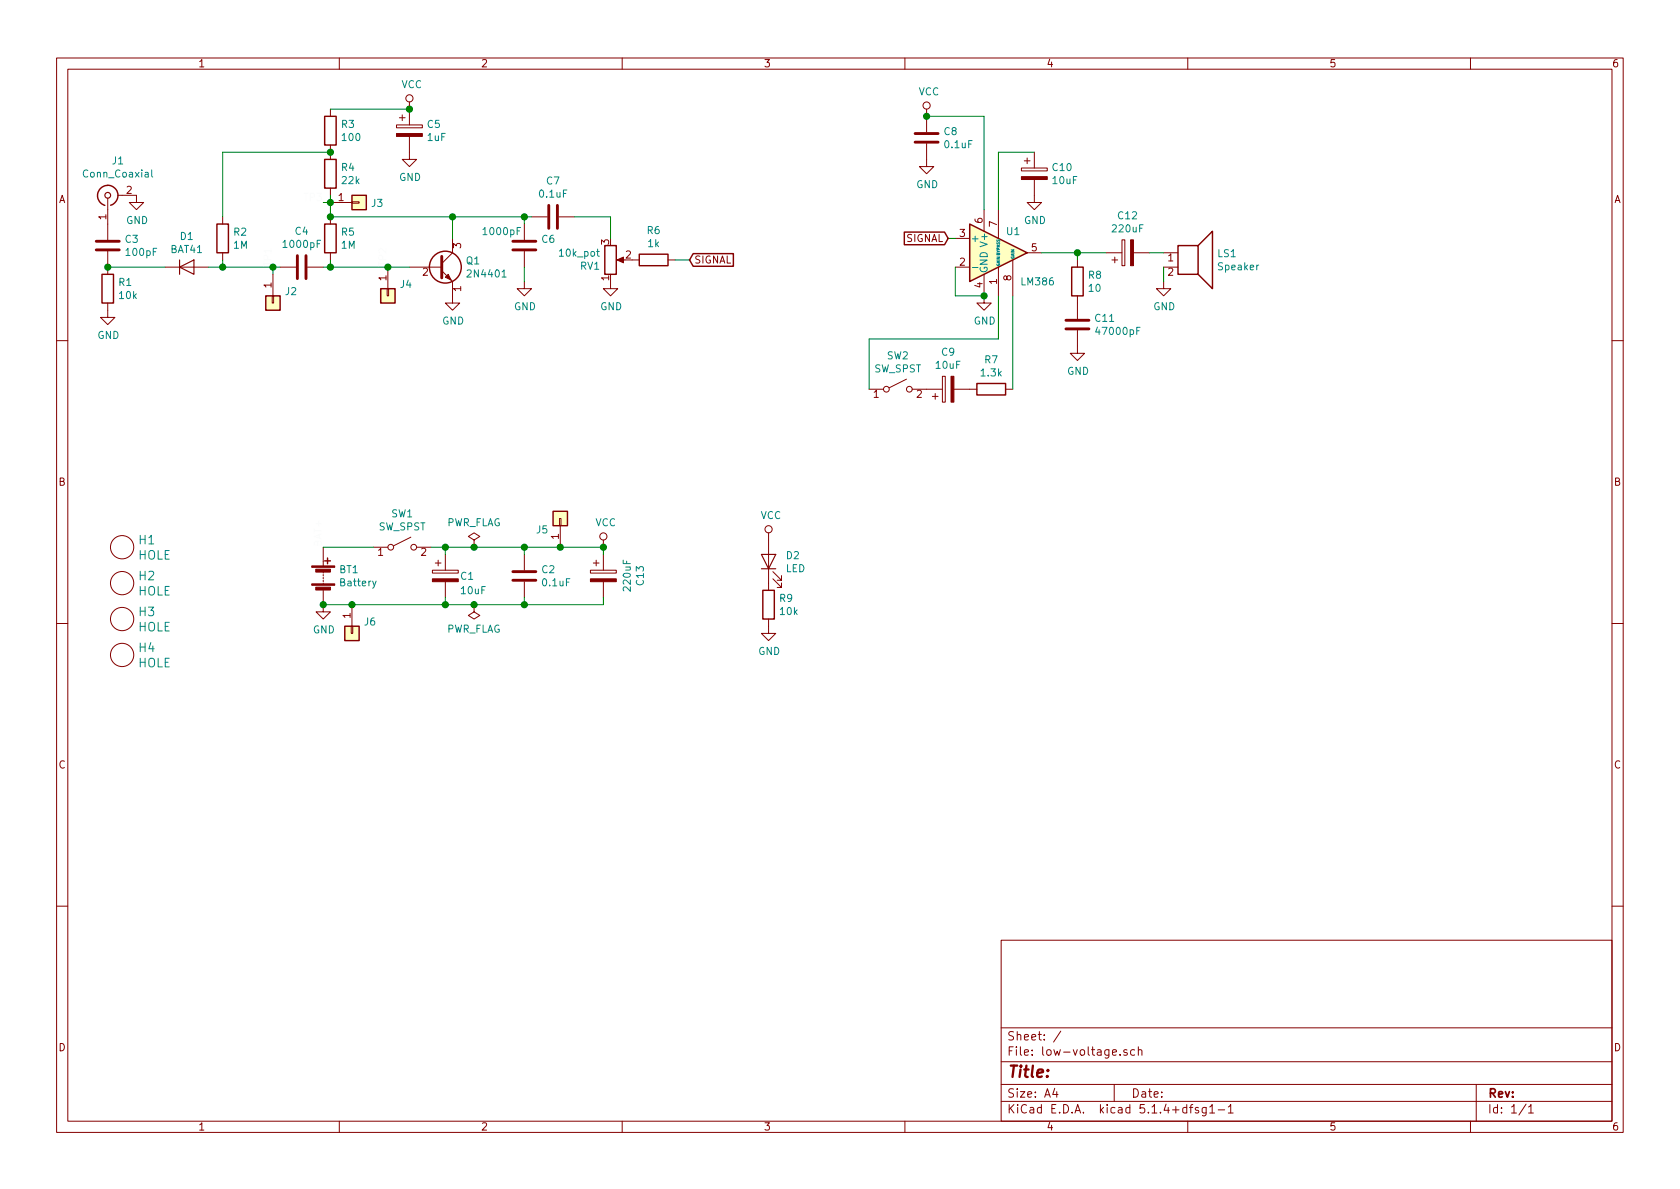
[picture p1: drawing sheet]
EESchema Schematic File Version 4
LIBS:low-voltage-cache
EELAYER 30 0
EELAYER END
$Descr A4 11693 8268
encoding utf-8
Sheet 1 1
Title ""
Date ""
Rev ""
Comp ""
Comment1 ""
Comment2 ""
Comment3 ""
Comment4 ""
$EndDescr
$Comp
L Device:CP C1
U 1 1
P 3100 4000
F 0 "C1" H 3200 4000 50  0000 L CNN
F 1 "10uF" H 3200 3900 50  0000 L CNN
F 2 "Capacitor_THT:CP_Radial_D5.0mm_P2.00mm" H 3138 3850 50  0001 C CNN
F 3 "~" H 3100 4000 50  0001 C CNN
	1    3100 4000
	1    0    0    -1  
$EndComp
$Comp
L power:GND #PWR01
U 1 1
P 2250 4200
F 0 "#PWR01" H 2250 3950 50  0001 C CNN
F 1 "GND" H 2255 4027 50  0000 C CNN
F 2 "" H 2250 4200 50  0001 C CNN
F 3 "" H 2250 4200 50  0001 C CNN
	1    2250 4200
	1    0    0    -1  
$EndComp
$Comp
L Homebrew:HOLE H1
U 1 1
P 850 3800
F 0 "H1" H 959 3853 60  0000 L CNN
F 1 "HOLE" H 959 3747 60  0000 L CNN
F 2 "homebrew:HOLE_5MM_#8" H 850 3800 60  0001 C CNN
F 3 "" H 850 3800 60  0001 C CNN
	1    850  3800
	1    0    0    -1  
$EndComp
$Comp
L Homebrew:HOLE H2
U 1 1
P 850 4050
F 0 "H2" H 959 4103 60  0000 L CNN
F 1 "HOLE" H 959 3997 60  0000 L CNN
F 2 "homebrew:HOLE_5MM_#8" H 850 4050 60  0001 C CNN
F 3 "" H 850 4050 60  0001 C CNN
	1    850  4050
	1    0    0    -1  
$EndComp
$Comp
L Homebrew:HOLE H3
U 1 1
P 850 4300
F 0 "H3" H 959 4353 60  0000 L CNN
F 1 "HOLE" H 959 4247 60  0000 L CNN
F 2 "homebrew:HOLE_5MM_#8" H 850 4300 60  0001 C CNN
F 3 "" H 850 4300 60  0001 C CNN
	1    850  4300
	1    0    0    -1  
$EndComp
$Comp
L Homebrew:HOLE H4
U 1 1
P 850 4550
F 0 "H4" H 959 4603 60  0000 L CNN
F 1 "HOLE" H 959 4497 60  0000 L CNN
F 2 "homebrew:HOLE_5MM_#8" H 850 4550 60  0001 C CNN
F 3 "" H 850 4550 60  0001 C CNN
	1    850  4550
	1    0    0    -1  
$EndComp
$Comp
L Device:CP C?
U 1 1
P 2850 900
AR Path="/5E7D3582/5E89ABB2" Ref="C?"  Part="1" 
AR Path="/5E89ABB2" Ref="C5"  Part="1" 
F 0 "C5" H 2968 946 50  0000 L CNN
F 1 "1uF" H 2968 855 50  0000 L CNN
F 2 "Capacitor_THT:CP_Radial_D5.0mm_P2.00mm" H 2888 750 50  0001 C CNN
F 3 "~" H 2850 900 50  0001 C CNN
	1    2850 900 
	1    0    0    -1  
$EndComp
$Comp
L Device:R R?
U 1 1
P 4550 1800
AR Path="/5E7D3582/5E89ABEC" Ref="R?"  Part="1" 
AR Path="/5E89ABEC" Ref="R6"  Part="1" 
F 0 "R6" V 4343 1800 50  0000 C CNN
F 1 "1k" V 4434 1800 50  0000 C CNN
F 2 "Resistor_THT:R_Axial_DIN0207_L6.3mm_D2.5mm_P10.16mm_Horizontal" V 4480 1800 50  0001 C CNN
F 3 "~" H 4550 1800 50  0001 C CNN
	1    4550 1800
	0    1    1    0   
$EndComp
$Comp
L Device:C C?
U 1 1
P 3650 1700
AR Path="/5E7D3582/5E89ABF2" Ref="C?"  Part="1" 
AR Path="/5E89ABF2" Ref="C6"  Part="1" 
F 0 "C6" H 3765 1746 50  0000 L CNN
F 1 "1000pF" H 3350 1800 50  0000 L CNN
F 2 "Capacitor_THT:C_Disc_D5.0mm_W2.5mm_P5.00mm" H 3688 1550 50  0001 C CNN
F 3 "~" H 3650 1700 50  0001 C CNN
	1    3650 1700
	1    0    0    -1  
$EndComp
Wire Wire Line
	3650 1550 3650 1500
Wire Wire Line
	3650 1950 3650 1850
$Comp
L power:GND #PWR?
U 1 1
P 4250 1950
AR Path="/5E7D3582/5E89ABFA" Ref="#PWR?"  Part="1" 
AR Path="/5E89ABFA" Ref="#PWR09"  Part="1" 
F 0 "#PWR09" H 4250 1700 50  0001 C CNN
F 1 "GND" H 4255 1777 50  0000 C CNN
F 2 "" H 4250 1950 50  0001 C CNN
F 3 "" H 4250 1950 50  0001 C CNN
	1    4250 1950
	1    0    0    -1  
$EndComp
Wire Wire Line
	4250 1500 4000 1500
Wire Wire Line
	4250 1650 4250 1500
$Comp
L Device:R_POT RV?
U 1 1
P 4250 1800
AR Path="/5E7D3582/5E89AC02" Ref="RV?"  Part="1" 
AR Path="/5E89AC02" Ref="RV1"  Part="1" 
F 0 "RV1" H 4181 1846 50  0000 R CNN
F 1 "10k_pot" H 4181 1755 50  0000 R CNN
F 2 "Potentiometer_THT:Potentiometer_Bourns_PTV09A-2_Single_Horizontal" H 4250 1800 50  0001 C CNN
F 3 "~" H 4250 1800 50  0001 C CNN
	1    4250 1800
	1    0    0    1   
$EndComp
Connection ~ 3650 1500
Wire Wire Line
	3700 1500 3650 1500
$Comp
L Device:C C?
U 1 1
P 3850 1500
AR Path="/5E7D3582/5E89AC0A" Ref="C?"  Part="1" 
AR Path="/5E89AC0A" Ref="C7"  Part="1" 
F 0 "C7" V 3598 1500 50  0000 C CNN
F 1 "0.1uF" V 3689 1500 50  0000 C CNN
F 2 "Capacitor_THT:C_Disc_D5.1mm_W3.2mm_P5.00mm" H 3888 1350 50  0001 C CNN
F 3 "~" H 3850 1500 50  0001 C CNN
	1    3850 1500
	0    1    1    0   
$EndComp
$Comp
L power:GND #PWR?
U 1 1
P 3650 1950
AR Path="/5E7D3582/5E89AC10" Ref="#PWR?"  Part="1" 
AR Path="/5E89AC10" Ref="#PWR08"  Part="1" 
F 0 "#PWR08" H 3650 1700 50  0001 C CNN
F 1 "GND" H 3655 1777 50  0000 C CNN
F 2 "" H 3650 1950 50  0001 C CNN
F 3 "" H 3650 1950 50  0001 C CNN
	1    3650 1950
	1    0    0    -1  
$EndComp
Wire Wire Line
	3650 1500 3150 1500
Wire Wire Line
	3150 1500 2300 1500
Connection ~ 3150 1500
Wire Wire Line
	3150 1650 3150 1500
Wire Wire Line
	2850 1850 2700 1850
$Comp
L audio-rf-rescue:2N4401-homebrew-all-band-receiver-rescue Q?
U 1 1
P 3050 1850
AR Path="/5E7D3582/5E89AC1B" Ref="Q?"  Part="1" 
AR Path="/5E89AC1B" Ref="Q1"  Part="1" 
F 0 "Q1" H 3240 1896 50  0000 L CNN
F 1 "2N4401" H 3240 1805 50  0000 L CNN
F 2 "Package_TO_SOT_THT:TO-92_Inline_Wide" H 3250 1775 50  0001 L CIN
F 3 "http://www.onsemi.com/pub_link/Collateral/2N2219-D.PDF" H 3050 1850 50  0001 L CNN
	1    3050 1850
	1    0    0    -1  
$EndComp
Wire Wire Line
	2300 750  2850 750 
$Comp
L power:GND #PWR?
U 1 1
P 2850 1050
AR Path="/5E7D3582/5E89AC22" Ref="#PWR?"  Part="1" 
AR Path="/5E89AC22" Ref="#PWR06"  Part="1" 
F 0 "#PWR06" H 2850 800 50  0001 C CNN
F 1 "GND" H 2855 877 50  0000 C CNN
F 2 "" H 2850 1050 50  0001 C CNN
F 3 "" H 2850 1050 50  0001 C CNN
	1    2850 1050
	1    0    0    -1  
$EndComp
$Comp
L Device:R R?
U 1 1
P 2300 900
AR Path="/5E7D3582/5E89AC28" Ref="R?"  Part="1" 
AR Path="/5E89AC28" Ref="R3"  Part="1" 
F 0 "R3" H 2370 946 50  0000 L CNN
F 1 "100" H 2370 855 50  0000 L CNN
F 2 "Resistor_THT:R_Axial_DIN0207_L6.3mm_D2.5mm_P10.16mm_Horizontal" V 2230 900 50  0001 C CNN
F 3 "~" H 2300 900 50  0001 C CNN
	1    2300 900 
	1    0    0    -1  
$EndComp
$Comp
L Connector_Generic:Conn_01x01 J?
U 1 1
P 2700 2050
AR Path="/5E7D3582/5E89AC2E" Ref="J?"  Part="1" 
AR Path="/5E89AC2E" Ref="J4"  Part="1" 
F 0 "J4" V 2618 2130 50  0000 L CNN
F 1 "Conn_01x01" V 2663 2130 50  0001 L CNN
F 2 "Connector_PinHeader_2.54mm:PinHeader_1x01_P2.54mm_Vertical" H 2700 2050 50  0001 C CNN
F 3 "~" H 2700 2050 50  0001 C CNN
	1    2700 2050
	0    1    1    0   
$EndComp
$Comp
L Connector_Generic:Conn_01x01 J?
U 1 1
P 2500 1400
AR Path="/5E7D3582/5E89AC34" Ref="J?"  Part="1" 
AR Path="/5E89AC34" Ref="J3"  Part="1" 
F 0 "J3" H 2580 1396 50  0000 L CNN
F 1 "Conn_01x01" V 2463 1480 50  0001 L CNN
F 2 "Connector_PinHeader_2.54mm:PinHeader_1x01_P2.54mm_Vertical" H 2500 1400 50  0001 C CNN
F 3 "~" H 2500 1400 50  0001 C CNN
	1    2500 1400
	1    0    0    -1  
$EndComp
Wire Wire Line
	1900 1850 1950 1850
Wire Wire Line
	1900 1900 1900 1850
$Comp
L Connector_Generic:Conn_01x01 J?
U 1 1
P 1900 2100
AR Path="/5E7D3582/5E89AC3C" Ref="J?"  Part="1" 
AR Path="/5E89AC3C" Ref="J2"  Part="1" 
F 0 "J2" V 1818 2180 50  0000 L CNN
F 1 "Conn_01x01" V 1863 2180 50  0001 L CNN
F 2 "Connector_PinHeader_2.54mm:PinHeader_1x01_P2.54mm_Vertical" H 1900 2100 50  0001 C CNN
F 3 "~" H 1900 2100 50  0001 C CNN
	1    1900 2100
	0    1    1    0   
$EndComp
Connection ~ 2700 1850
Wire Wire Line
	2700 1850 2300 1850
Wire Wire Line
	1550 1050 2300 1050
Wire Wire Line
	1550 1500 1550 1050
Wire Wire Line
	2300 1400 2300 1350
Connection ~ 2300 1400
Wire Wire Line
	2250 1400 2300 1400
Wire Wire Line
	2300 1500 2300 1400
Connection ~ 2300 1050
$Comp
L Device:R R?
U 1 1
P 2300 1200
AR Path="/5E7D3582/5E89AC4B" Ref="R?"  Part="1" 
AR Path="/5E89AC4B" Ref="R4"  Part="1" 
F 0 "R4" H 2370 1246 50  0000 L CNN
F 1 "22k" H 2370 1155 50  0000 L CNN
F 2 "Resistor_THT:R_Axial_DIN0207_L6.3mm_D2.5mm_P10.16mm_Horizontal" V 2230 1200 50  0001 C CNN
F 3 "~" H 2300 1200 50  0001 C CNN
	1    2300 1200
	1    0    0    -1  
$EndComp
Wire Wire Line
	2300 1850 2300 1800
Connection ~ 2300 1850
Wire Wire Line
	2250 1850 2300 1850
Connection ~ 2300 1500
$Comp
L Device:R R?
U 1 1
P 2300 1650
AR Path="/5E7D3582/5E89AC55" Ref="R?"  Part="1" 
AR Path="/5E89AC55" Ref="R5"  Part="1" 
F 0 "R5" H 2370 1696 50  0000 L CNN
F 1 "1M" H 2370 1605 50  0000 L CNN
F 2 "Resistor_THT:R_Axial_DIN0207_L6.3mm_D2.5mm_P10.16mm_Horizontal" V 2230 1650 50  0001 C CNN
F 3 "~" H 2300 1650 50  0001 C CNN
	1    2300 1650
	1    0    0    -1  
$EndComp
Connection ~ 1900 1850
Wire Wire Line
	1550 1850 1900 1850
Wire Wire Line
	1550 1800 1550 1850
Connection ~ 1550 1850
Wire Wire Line
	1450 1850 1550 1850
$Comp
L Device:C C?
U 1 1
P 2100 1850
AR Path="/5E7D3582/5E89AC60" Ref="C?"  Part="1" 
AR Path="/5E89AC60" Ref="C4"  Part="1" 
F 0 "C4" V 1848 1850 50  0000 C CNN
F 1 "1000pF" V 1939 1850 50  0000 C CNN
F 2 "Capacitor_THT:C_Disc_D5.0mm_W2.5mm_P5.00mm" H 2138 1700 50  0001 C CNN
F 3 "~" H 2100 1850 50  0001 C CNN
	1    2100 1850
	0    1    1    0   
$EndComp
$Comp
L Device:R R?
U 1 1
P 1550 1650
AR Path="/5E7D3582/5E89AC66" Ref="R?"  Part="1" 
AR Path="/5E89AC66" Ref="R2"  Part="1" 
F 0 "R2" H 1620 1696 50  0000 L CNN
F 1 "1M" H 1620 1605 50  0000 L CNN
F 2 "Resistor_THT:R_Axial_DIN0207_L6.3mm_D2.5mm_P10.16mm_Horizontal" V 1480 1650 50  0001 C CNN
F 3 "~" H 1550 1650 50  0001 C CNN
	1    1550 1650
	1    0    0    -1  
$EndComp
Wire Wire Line
	750  1850 1150 1850
$Comp
L Device:C C?
U 1 1
P 750 1700
AR Path="/5E7D3582/5E89AC6D" Ref="C?"  Part="1" 
AR Path="/5E89AC6D" Ref="C3"  Part="1" 
F 0 "C3" H 865 1746 50  0000 L CNN
F 1 "100pF" H 865 1655 50  0000 L CNN
F 2 "Capacitor_THT:C_Disc_D5.0mm_W2.5mm_P5.00mm" H 788 1550 50  0001 C CNN
F 3 "~" H 750 1700 50  0001 C CNN
	1    750  1700
	1    0    0    -1  
$EndComp
$Comp
L Device:D D?
U 1 1
P 1300 1850
AR Path="/5E7D3582/5E89AC73" Ref="D?"  Part="1" 
AR Path="/5E89AC73" Ref="D1"  Part="1" 
F 0 "D1" H 1300 2066 50  0000 C CNN
F 1 "BAT41" H 1300 1975 50  0000 C CNN
F 2 "Diode_THT:D_DO-35_SOD27_P7.62mm_Horizontal" H 1300 1850 50  0001 C CNN
F 3 "~" H 1300 1850 50  0001 C CNN
	1    1300 1850
	1    0    0    -1  
$EndComp
$Comp
L power:GND #PWR?
U 1 1
P 750 2150
AR Path="/5E7D3582/5E89AC79" Ref="#PWR?"  Part="1" 
AR Path="/5E89AC79" Ref="#PWR03"  Part="1" 
F 0 "#PWR03" H 750 1900 50  0001 C CNN
F 1 "GND" H 755 1977 50  0000 C CNN
F 2 "" H 750 2150 50  0001 C CNN
F 3 "" H 750 2150 50  0001 C CNN
	1    750  2150
	1    0    0    -1  
$EndComp
Connection ~ 750  1850
$Comp
L Device:R R?
U 1 1
P 750 2000
AR Path="/5E7D3582/5E89AC80" Ref="R?"  Part="1" 
AR Path="/5E89AC80" Ref="R1"  Part="1" 
F 0 "R1" H 820 2046 50  0000 L CNN
F 1 "10k" H 820 1955 50  0000 L CNN
F 2 "Resistor_THT:R_Axial_DIN0207_L6.3mm_D2.5mm_P10.16mm_Horizontal" V 680 2000 50  0001 C CNN
F 3 "~" H 750 2000 50  0001 C CNN
	1    750  2000
	1    0    0    -1  
$EndComp
Text Label 2250 1400 2    50   ~ 0
TP3
Text Label 2700 1850 1    50   ~ 0
TP2
Text Label 1900 1850 1    50   ~ 0
TP1
$Comp
L power:GND #PWR?
U 1 1
P 3150 2050
AR Path="/5E7D3582/5E89AC8B" Ref="#PWR?"  Part="1" 
AR Path="/5E89AC8B" Ref="#PWR07"  Part="1" 
F 0 "#PWR07" H 3150 1800 50  0001 C CNN
F 1 "GND" H 3155 1877 50  0000 C CNN
F 2 "" H 3150 2050 50  0001 C CNN
F 3 "" H 3150 2050 50  0001 C CNN
	1    3150 2050
	1    0    0    -1  
$EndComp
$Comp
L Connector:Conn_Coaxial J?
U 1 1
P 750 1350
AR Path="/5E7D3582/5E89AC9F" Ref="J?"  Part="1" 
AR Path="/5E89AC9F" Ref="J1"  Part="1" 
F 0 "J1" V 987 1279 50  0000 C CNN
F 1 "Conn_Coaxial" V 896 1279 50  0000 C CNN
F 2 "homebrew:MOLEX_0731713150" H 750 1350 50  0001 C CNN
F 3 " ~" H 750 1350 50  0001 C CNN
	1    750  1350
	0    -1   -1   0   
$EndComp
$Comp
L power:GND #PWR?
U 1 1
P 950 1350
AR Path="/5E7D3582/5E89ACA5" Ref="#PWR?"  Part="1" 
AR Path="/5E89ACA5" Ref="#PWR04"  Part="1" 
F 0 "#PWR04" H 950 1100 50  0001 C CNN
F 1 "GND" H 955 1177 50  0000 C CNN
F 2 "" H 950 1350 50  0001 C CNN
F 3 "" H 950 1350 50  0001 C CNN
	1    950  1350
	1    0    0    -1  
$EndComp
$Comp
L power:VCC #PWR05
U 1 1
P 2850 750
F 0 "#PWR05" H 2850 600 50  0001 C CNN
F 1 "VCC" H 2867 923 50  0000 C CNN
F 2 "" H 2850 750 50  0001 C CNN
F 3 "" H 2850 750 50  0001 C CNN
	1    2850 750 
	1    0    0    -1  
$EndComp
Connection ~ 2850 750 
$Comp
L Switch:SW_SPST SW1
U 1 1
P 2800 3800
F 0 "SW1" H 2800 4035 50  0000 C CNN
F 1 "SW_SPST" H 2800 3944 50  0000 C CNN
F 2 "homebrew:‎EG1206‎_SLIDE_SWITCH" H 2800 3800 50  0001 C CNN
F 3 "~" H 2800 3800 50  0001 C CNN
	1    2800 3800
	1    0    0    -1  
$EndComp
$Comp
L power:VCC #PWR02
U 1 1
P 4200 3800
F 0 "#PWR02" H 4200 3650 50  0001 C CNN
F 1 "VCC" H 4217 3973 50  0000 C CNN
F 2 "" H 4200 3800 50  0001 C CNN
F 3 "" H 4200 3800 50  0001 C CNN
	1    4200 3800
	1    0    0    -1  
$EndComp
$Comp
L Device:Battery BT1
U 1 1
P 2250 4000
F 0 "BT1" H 2358 4046 50  0000 L CNN
F 1 "Battery" H 2358 3955 50  0000 L CNN
F 2 "homebrew:BatteryHolder_Keystone_2481_4xAAA" V 2250 4060 50  0001 C CNN
F 3 "~" V 2250 4060 50  0001 C CNN
	1    2250 4000
	1    0    0    -1  
$EndComp
Connection ~ 2250 4200
Wire Wire Line
	3100 4150 3100 4200
Wire Wire Line
	3100 4200 3300 4200
Connection ~ 3100 4200
Wire Wire Line
	3650 4150 3650 4200
Wire Wire Line
	3650 3850 3650 3800
Connection ~ 3650 3800
Wire Wire Line
	3100 3800 3100 3850
Connection ~ 3100 3800
Wire Wire Line
	3100 3800 3000 3800
Wire Wire Line
	2250 4200 2450 4200
Wire Wire Line
	3100 3800 3300 3800
Text GLabel 4800 1800 2    50   Input ~ 0
SIGNAL
$Comp
L power:PWR_FLAG #FLG0101
U 1 1
P 3300 3800
F 0 "#FLG0101" H 3300 3875 50  0001 C CNN
F 1 "PWR_FLAG" H 3300 3973 50  0000 C CNN
F 2 "" H 3300 3800 50  0001 C CNN
F 3 "~" H 3300 3800 50  0001 C CNN
	1    3300 3800
	1    0    0    -1  
$EndComp
Connection ~ 3300 3800
Wire Wire Line
	3300 3800 3650 3800
$Comp
L power:PWR_FLAG #FLG0102
U 1 1
P 3300 4200
F 0 "#FLG0102" H 3300 4275 50  0001 C CNN
F 1 "PWR_FLAG" H 3300 4373 50  0000 C CNN
F 2 "" H 3300 4200 50  0001 C CNN
F 3 "~" H 3300 4200 50  0001 C CNN
	1    3300 4200
	-1   0    0    1   
$EndComp
Connection ~ 3300 4200
Wire Wire Line
	3300 4200 3650 4200
$Comp
L Device:C C2
U 1 1
P 3650 4000
F 0 "C2" H 3765 4046 50  0000 L CNN
F 1 "0.1uF" H 3765 3955 50  0000 L CNN
F 2 "Capacitor_THT:C_Disc_D5.1mm_W3.2mm_P5.00mm" H 3688 3850 50  0001 C CNN
F 3 "~" H 3650 4000 50  0001 C CNN
	1    3650 4000
	1    0    0    -1  
$EndComp
$Comp
L Connector_Generic:Conn_01x01 J?
U 1 1
P 3900 3600
AR Path="/5E7D3582/5E9E11D0" Ref="J?"  Part="1" 
AR Path="/5E9E11D0" Ref="J5"  Part="1" 
F 0 "J5" V 3818 3680 50  0000 L CNN
F 1 "Conn_01x01" V 3863 3680 50  0001 L CNN
F 2 "homebrew:ALLIGATOR_CLIP_SLOT" H 3900 3600 50  0001 C CNN
F 3 "~" H 3900 3600 50  0001 C CNN
	1    3900 3600
	0    -1   -1   0   
$EndComp
$Comp
L Connector_Generic:Conn_01x01 J?
U 1 1
P 2450 4400
AR Path="/5E7D3582/5E9E1CA9" Ref="J?"  Part="1" 
AR Path="/5E9E1CA9" Ref="J6"  Part="1" 
F 0 "J6" V 2368 4480 50  0000 L CNN
F 1 "Conn_01x01" V 2413 4480 50  0001 L CNN
F 2 "homebrew:ALLIGATOR_CLIP_SLOT" H 2450 4400 50  0001 C CNN
F 3 "~" H 2450 4400 50  0001 C CNN
	1    2450 4400
	0    1    1    0   
$EndComp
Connection ~ 2450 4200
Wire Wire Line
	2450 4200 3100 4200
Text Label 2250 3800 1    50   ~ 0
BAT+
$Comp
L Device:LED D2
U 1 1
P 5350 3900
F 0 "D2" V 5389 3783 50  0000 R CNN
F 1 "LED" V 5298 3783 50  0000 R CNN
F 2 "LED_THT:LED_D5.0mm_Horizontal_O1.27mm_Z9.0mm" H 5350 3900 50  0001 C CNN
F 3 "~" H 5350 3900 50  0001 C CNN
	1    5350 3900
	0    -1   -1   0   
$EndComp
$Comp
L Device:R R?
U 1 1
P 5350 4200
AR Path="/5E7D3582/5EA0679F" Ref="R?"  Part="1" 
AR Path="/5EA0679F" Ref="R9"  Part="1" 
F 0 "R9" H 5420 4246 50  0000 L CNN
F 1 "10k" H 5420 4155 50  0000 L CNN
F 2 "Resistor_THT:R_Axial_DIN0207_L6.3mm_D2.5mm_P10.16mm_Horizontal" V 5280 4200 50  0001 C CNN
F 3 "~" H 5350 4200 50  0001 C CNN
	1    5350 4200
	1    0    0    -1  
$EndComp
$Comp
L power:GND #PWR011
U 1 1
P 5350 4350
F 0 "#PWR011" H 5350 4100 50  0001 C CNN
F 1 "GND" H 5355 4177 50  0000 C CNN
F 2 "" H 5350 4350 50  0001 C CNN
F 3 "" H 5350 4350 50  0001 C CNN
	1    5350 4350
	1    0    0    -1  
$EndComp
$Comp
L power:VCC #PWR010
U 1 1
P 5350 3750
F 0 "#PWR010" H 5350 3600 50  0001 C CNN
F 1 "VCC" H 5367 3923 50  0000 C CNN
F 2 "" H 5350 3750 50  0001 C CNN
F 3 "" H 5350 3750 50  0001 C CNN
	1    5350 3750
	1    0    0    -1  
$EndComp
Wire Wire Line
	4700 1800 4800 1800
Connection ~ 6450 800 
$Comp
L power:VCC #PWR0106
U 1 1
P 6450 800
F 0 "#PWR0106" H 6450 650 50  0001 C CNN
F 1 "VCC" H 6467 973 50  0000 C CNN
F 2 "" H 6450 800 50  0001 C CNN
F 3 "" H 6450 800 50  0001 C CNN
	1    6450 800 
	1    0    0    -1  
$EndComp
Wire Wire Line
	6950 1050 7200 1050
Wire Wire Line
	6950 1450 6950 1050
$Comp
L power:GND #PWR0105
U 1 1
P 7200 1350
F 0 "#PWR0105" H 7200 1100 50  0001 C CNN
F 1 "GND" H 7205 1177 50  0000 C CNN
F 2 "" H 7200 1350 50  0001 C CNN
F 3 "" H 7200 1350 50  0001 C CNN
	1    7200 1350
	1    0    0    -1  
$EndComp
$Comp
L Device:CP C10
U 1 1
P 7200 1200
F 0 "C10" H 7318 1246 50  0000 L CNN
F 1 "10uF" H 7318 1155 50  0000 L CNN
F 2 "Capacitor_THT:CP_Radial_D5.0mm_P2.00mm" H 7238 1050 50  0001 C CNN
F 3 "~" H 7200 1200 50  0001 C CNN
	1    7200 1200
	1    0    0    -1  
$EndComp
$Comp
L Amplifier_Audio:LM386 U1
U 1 1
P 6950 1750
F 0 "U1" H 7000 1900 50  0000 L CNN
F 1 "LM386" H 7100 1550 50  0000 L CNN
F 2 "Package_DIP:DIP-8_W7.62mm" H 7050 1850 50  0001 C CNN
F 3 "http://www.ti.com/lit/ds/symlink/lm386.pdf" H 7150 1950 50  0001 C CNN
	1    6950 1750
	1    0    0    -1  
$EndComp
Connection ~ 6850 2050
$Comp
L power:GND #PWR0104
U 1 1
P 6850 2050
F 0 "#PWR0104" H 6850 1800 50  0001 C CNN
F 1 "GND" H 6855 1877 50  0000 C CNN
F 2 "" H 6850 2050 50  0001 C CNN
F 3 "" H 6850 2050 50  0001 C CNN
	1    6850 2050
	1    0    0    -1  
$EndComp
Wire Wire Line
	6650 1650 6600 1650
$Comp
L Device:C C8
U 1 1
P 6450 950
F 0 "C8" H 6565 996 50  0000 L CNN
F 1 "0.1uF" H 6565 905 50  0000 L CNN
F 2 "Capacitor_THT:C_Disc_D5.1mm_W3.2mm_P5.00mm" H 6488 800 50  0001 C CNN
F 3 "~" H 6450 950 50  0001 C CNN
	1    6450 950 
	1    0    0    -1  
$EndComp
$Comp
L power:GND #PWR0103
U 1 1
P 6450 1100
F 0 "#PWR0103" H 6450 850 50  0001 C CNN
F 1 "GND" H 6455 927 50  0000 C CNN
F 2 "" H 6450 1100 50  0001 C CNN
F 3 "" H 6450 1100 50  0001 C CNN
	1    6450 1100
	1    0    0    -1  
$EndComp
Wire Wire Line
	6450 800  6850 800 
Wire Wire Line
	6850 800  6850 1450
Wire Wire Line
	6650 1850 6650 2050
Wire Wire Line
	6650 2050 6850 2050
$Comp
L Device:R R8
U 1 1
P 7500 1950
F 0 "R8" H 7570 1996 50  0000 L CNN
F 1 "10" H 7570 1905 50  0000 L CNN
F 2 "Resistor_THT:R_Axial_DIN0207_L6.3mm_D2.5mm_P10.16mm_Horizontal" V 7430 1950 50  0001 C CNN
F 3 "~" H 7500 1950 50  0001 C CNN
	1    7500 1950
	1    0    0    -1  
$EndComp
Wire Wire Line
	7500 1800 7500 1750
Connection ~ 7500 1750
Wire Wire Line
	7500 1750 7250 1750
Wire Wire Line
	7700 1750 7500 1750
$Comp
L Device:C C11
U 1 1
P 7500 2250
F 0 "C11" H 7615 2296 50  0000 L CNN
F 1 "47000pF" H 7615 2205 50  0000 L CNN
F 2 "Capacitor_THT:C_Disc_D3.8mm_W2.6mm_P2.50mm" H 7538 2100 50  0001 C CNN
F 3 "~" H 7500 2250 50  0001 C CNN
	1    7500 2250
	1    0    0    -1  
$EndComp
$Comp
L power:GND #PWR0102
U 1 1
P 7500 2400
F 0 "#PWR0102" H 7500 2150 50  0001 C CNN
F 1 "GND" H 7505 2227 50  0000 C CNN
F 2 "" H 7500 2400 50  0001 C CNN
F 3 "" H 7500 2400 50  0001 C CNN
	1    7500 2400
	1    0    0    -1  
$EndComp
$Comp
L Device:CP C12
U 1 1
P 7850 1750
F 0 "C12" V 8105 1750 50  0000 C CNN
F 1 "220uF" V 8014 1750 50  0000 C CNN
F 2 "Capacitor_THT:CP_Radial_D6.3mm_P2.50mm" H 7888 1600 50  0001 C CNN
F 3 "~" H 7850 1750 50  0001 C CNN
	1    7850 1750
	0    -1   -1   0   
$EndComp
$Comp
L Device:Speaker LS1
U 1 1
P 8300 1750
F 0 "LS1" H 8470 1746 50  0000 L CNN
F 1 "Speaker" H 8470 1655 50  0000 L CNN
F 2 "homebrew:CLS0231MP-1_SPEAKER" H 8300 1550 50  0001 C CNN
F 3 "~" H 8290 1700 50  0001 C CNN
	1    8300 1750
	1    0    0    -1  
$EndComp
Wire Wire Line
	8100 1750 8000 1750
$Comp
L power:GND #PWR0101
U 1 1
P 8100 1950
F 0 "#PWR0101" H 8100 1700 50  0001 C CNN
F 1 "GND" H 8105 1777 50  0000 C CNN
F 2 "" H 8100 1950 50  0001 C CNN
F 3 "" H 8100 1950 50  0001 C CNN
	1    8100 1950
	1    0    0    -1  
$EndComp
Wire Wire Line
	8100 1950 8100 1850
$Comp
L Device:CP C9
U 1 1
P 6600 2700
F 0 "C9" V 6855 2700 50  0000 C CNN
F 1 "10uF" V 6764 2700 50  0000 C CNN
F 2 "Capacitor_THT:CP_Radial_D5.0mm_P2.00mm" H 6638 2550 50  0001 C CNN
F 3 "~" H 6600 2700 50  0001 C CNN
	1    6600 2700
	0    -1   -1   0   
$EndComp
$Comp
L Switch:SW_SPST SW2
U 1 1
P 6250 2700
F 0 "SW2" H 6250 2935 50  0000 C CNN
F 1 "SW_SPST" H 6250 2844 50  0000 C CNN
F 2 "homebrew:‎EG1206‎_SLIDE_SWITCH" H 6250 2700 50  0001 C CNN
F 3 "~" H 6250 2700 50  0001 C CNN
	1    6250 2700
	1    0    0    -1  
$EndComp
$Comp
L Device:R R7
U 1 1
P 6900 2700
F 0 "R7" V 6693 2700 50  0000 C CNN
F 1 "1.3k" V 6784 2700 50  0000 C CNN
F 2 "Resistor_THT:R_Axial_DIN0207_L6.3mm_D2.5mm_P10.16mm_Horizontal" V 6830 2700 50  0001 C CNN
F 3 "~" H 6900 2700 50  0001 C CNN
	1    6900 2700
	0    1    1    0   
$EndComp
Wire Wire Line
	7050 2050 7050 2700
Wire Wire Line
	6950 2050 6950 2350
Wire Wire Line
	6950 2350 6050 2350
Wire Wire Line
	6050 2350 6050 2700
Text GLabel 6600 1650 0    50   Input ~ 0
SIGNAL
Wire Wire Line
	3650 3800 3900 3800
Wire Wire Line
	2250 3800 2600 3800
$Comp
L Device:CP C13
U 1 1
P 4200 4000
F 0 "C13" V 4455 4000 50  0000 C CNN
F 1 "220uF" V 4364 4000 50  0000 C CNN
F 2 "Capacitor_THT:CP_Radial_D6.3mm_P2.50mm" H 4238 3850 50  0001 C CNN
F 3 "~" H 4200 4000 50  0001 C CNN
	1    4200 4000
	1    0    0    -1  
$EndComp
Wire Wire Line
	3900 3800 4200 3800
Wire Wire Line
	4200 3800 4200 3850
Connection ~ 3900 3800
Wire Wire Line
	3650 4200 4200 4200
Wire Wire Line
	4200 4200 4200 4150
Connection ~ 3650 4200
Connection ~ 4200 3800
$EndSCHEMATC
